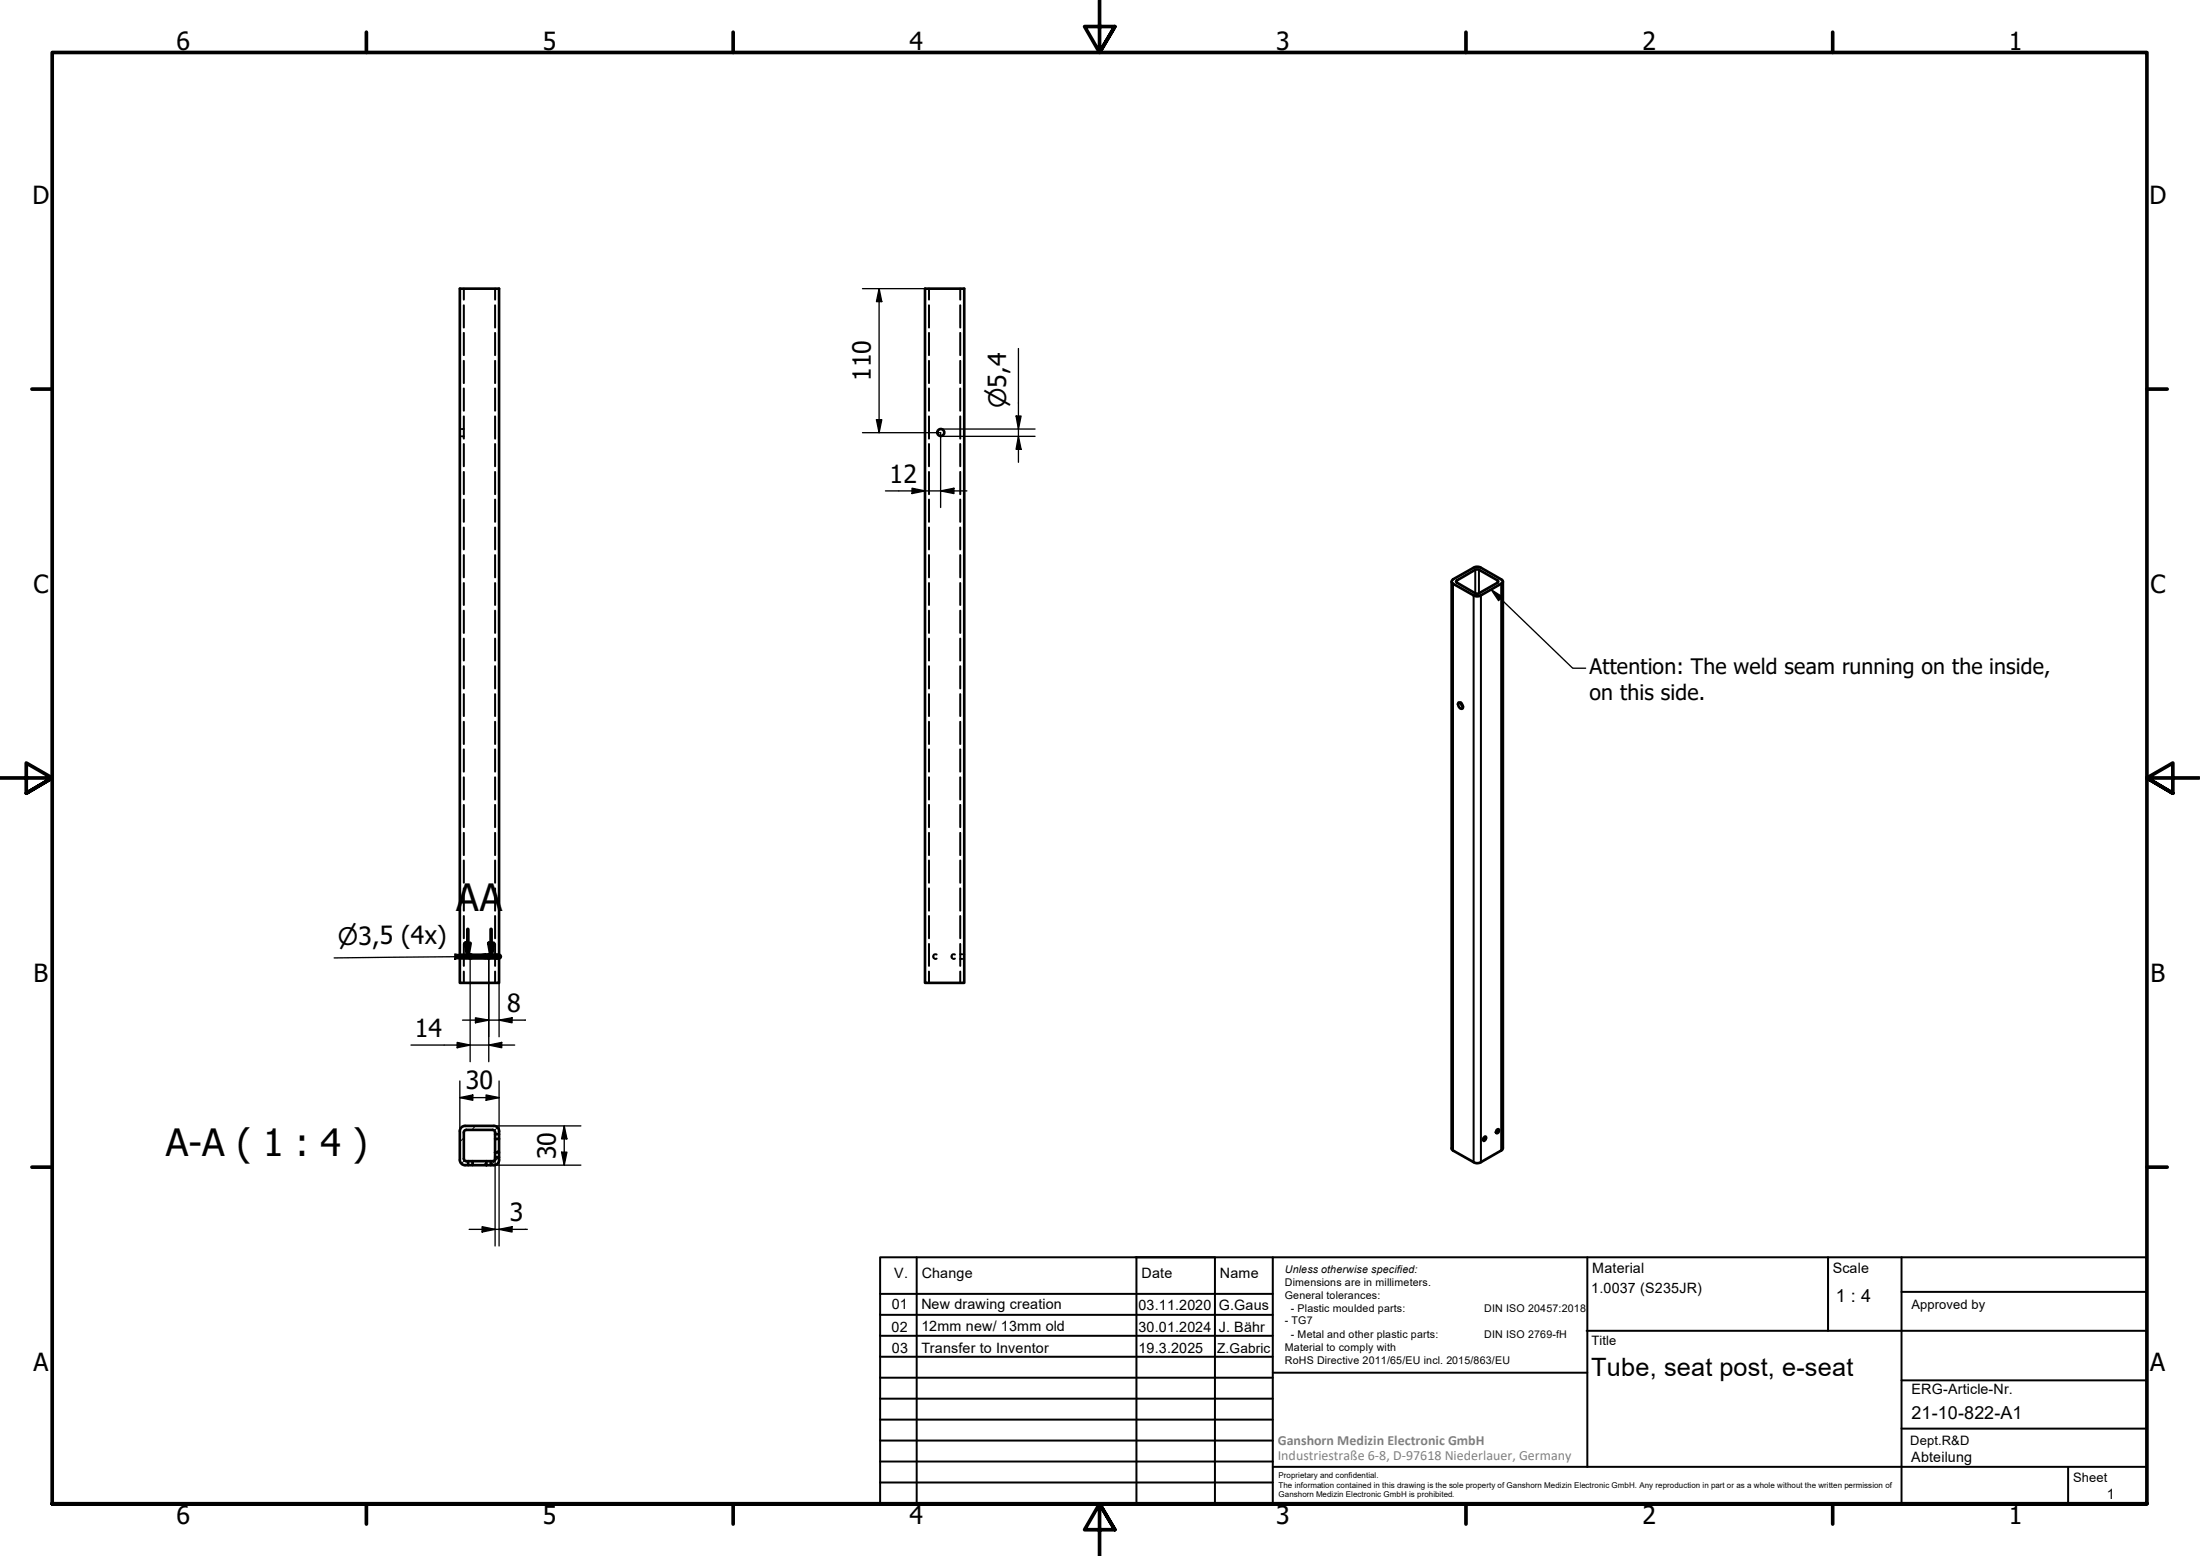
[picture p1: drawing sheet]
<svg xmlns="http://www.w3.org/2000/svg" width="420mm" height="297mm" viewBox="0 0 420 297" stroke-linecap="round" stroke-linejoin="round" font-family="sans-serif">
<!-- layer: Hatch (ISO) -->
<path d="M88.6 217.2l-.8 .8M90.8 214.9l-.7 .8M95 215.3l-.6 .5M95.3 219.4l-.6 .6M88.7 221.5l-.6 .6M92.9 221.9l-.6 .5M95.3 220.9l-1.6 1.5" fill="none" stroke="#000" stroke-width=".19"/>
<!-- layer: Hidden (ISO) -->
<g fill="none" stroke="#000" stroke-width=".38">
<path d="M88.6 55.1v2.1M88.6 58.3v4.2M94.6 55.1v2.1M94.6 58.3v4.2M177.4 55.1v2.1M177.4 58.3v4.2M183.4 55.1v2.1M183.4 58.3v4.2M88.6 63.5v4.3M88.6 68.9v4.2M88.6 74.2v4.2M88.6 79.5v4.2"/>
<path d="M94.6 63.5v4.3M94.6 68.9v4.2M94.6 74.2v4.2M94.6 79.5v4.2M177.4 63.5v4.3M177.4 68.9v4.2M177.4 74.2v4.2M177.4 79.5v4.2M183.4 63.5v4.3M183.4 68.9v4.2M183.4 74.2v4.2M183.4 79.5v4.2"/>
<path d="M87.8 81.9h.3M87.8 83.3h.3M88.3 81.9h.3M88.3 83.3h.3M88.6 84.8v4.2M88.6 90.1v4.2M88.6 95.4v4.2M94.6 84.8v4.2M94.6 90.1v4.2M94.6 95.4v4.2M177.4 84.8v4.2M177.4 90.1v4.2"/>
<path d="M177.4 95.4v4.2M183.4 84.8v4.2M183.4 90.1v4.2M183.4 95.4v4.2M88.6 100.7v4.2M88.6 106v4.2M88.6 111.3v4.2M88.6 116.6v4.2M94.6 100.7v4.2M94.6 106v4.2M94.6 111.3v4.2M94.6 116.6v4.2"/>
<path d="M177.4 100.7v4.2M177.4 106v4.2M177.4 111.3v4.2M177.4 116.6v4.2M183.4 100.7v4.2M183.4 106v4.2M183.4 111.3v4.2M183.4 116.6v4.2M88.6 121.9v4.2M88.6 127.2v4.2M88.6 132.5v4.2M88.6 137.8v4.2"/>
<path d="M94.6 121.9v4.2M94.6 127.2v4.2M94.6 132.5v4.2M94.6 137.8v4.2M177.4 121.9v4.2M177.4 127.2v4.2M177.4 132.5v4.2M177.4 137.8v4.2M183.4 121.9v4.2M183.4 127.2v4.2M183.4 132.5v4.2M183.4 137.8v4.2"/>
<path d="M88.6 143.1v4.2M88.6 148.4v4.2M88.6 153.7v4.2M88.6 159v4.2M94.6 143.1v4.2M94.6 148.4v4.2M94.6 153.7v4.2M94.6 159v4.2M177.4 143.1v4.2M177.4 148.4v4.2M177.4 153.7v4.2M177.4 159v4.2"/>
<path d="M183.4 143.1v4.2M183.4 148.4v4.2M183.4 153.7v4.2M183.4 159v4.2M88.6 164.3v4.2M88.6 169.6v4.2M88.6 174.9v4.2M94.6 164.3v4.2M94.6 169.6v4.2M94.6 174.9v4.2M177.4 164.3v4.2M177.4 169.6v4.2"/>
<path d="M177.4 174.9v4.2M183.4 164.3v4.2M183.4 169.6v4.2M183.4 174.9v4.2M88.6 180.2v4.2M88.6 185.5v2.1M94.6 182.2h.2M94.6 183.1h.2M94.6 180.2v4.2M94.6 185.5v2.1M95.1 182.2h.2M95.1 183.1h.2"/>
<path d="M177.4 180.2v4.2M177.4 185.5v2.1M178.9 182.2a.43 .43 0 0 0-.7 .4 .43 .43 0 0 0 .7 .4M182.4 182.2a.43 .43 0 0 0-.7 .4 .43 .43 0 0 0 .7 .4M183.4 180.2v4.2M183.4 185.5v2.1M183.4 182.2h.2M183.4 183.1h.2M183.9 182.2h.2M183.9 183.1h.2"/>
</g>
<!-- layer: Visible (ISO) -->
<g fill="none" stroke="#000" stroke-width=".51">
<path d="M87.8 55.1h7.5v132.5h-7.5zM176.7 55.1h7.4v132.5h-7.4zM277.2 111v108.4l.3 .2 4.4 2.4 .9-.1 3.9-2.3 .3-.4v-108.2M277.4 110.7l4.5-2.5 .9 .2 3.9 2.2a.42 .42 0 0 1 .3 .4 .42 .42 0 0 1-.3 .4l-3.9 2.3-.5 .1-.9-.1-3.9-2.3a.42 .42 0 0 1-.1-.7zM278.1 110.9l3.6-2.1 .6-.1 3.7 2.1 .1 .3-3.7 2.2h-.5l-3.6-2.1-.2-.2zM278.6 134.1a.76 .76 0 0 1 .7 .4 .76 .76 0 0 1-.1 .8 .83 .83 0 0 1-.6-1.2zM279 134.2v.2l.4 .5M87.8 215.9v5.5M88.8 214.9a.98 .98 0 0 0-1 1M88.8 214.9h5.5M89.1 215.7l-.5 .2v.3v5v.2l.5 .3M89.1 215.7h5l.4 .2 .1 .6h.7v-.6"/>
<path d="M94.3 214.9a.98 .98 0 0 1 1 1M94.6 217.4h.7v2.6h-.7zM94.6 216.5v.9M95.3 216.5v.9M283.3 217.2l.3-.2a.46 .46 0 0 1 .2 .5 .46 .46 0 0 1-.5 .3l-.1-.3zM285.9 215.6h.2a.39 .39 0 0 1 .1 .5 .39 .39 0 0 1-.4 .2l-.1-.2zM87.8 221.4a.98 .98 0 0 0 1 1M89.1 221.7h.3v.7h-.6M89.4 222.4h.8M89.4 221.7h.8M90.2 221.7h2.7v.7h-2.7zM92.9 222.4h.8"/>
<path d="M92.9 221.7h.8M94.6 220v.9M95.3 221.4v-.5h-.7a.62 .62 0 0 1-.2 .7 .62 .62 0 0 1-.7 .1v.7h.6M95.3 220v.9M95.3 221.4a.98 .98 0 0 1-1 1"/>
<circle cx="179.7" cy="82.6" r=".67"/>
<circle cx="89.8" cy="182.6" r=".41"/>
<circle cx="93.3" cy="182.6" r=".41"/>
</g>
<!-- layer: Visible Narrow (ISO) -->
<path d="M277.5 111.4v108.2M278.3 110.8v.4M281.4 113.7v108.2M281.7 108.8v4.5M282.4 108.8v4.5M282.8 113.7v108.2M286 110.8v.4M286.7 111.4v108.2" fill="none" stroke="#000" stroke-width=".38"/>
<!-- layer: Section Line (ISO) -->
<path d="M89.3 177.4v5.2M93.8 177.4v5.2M87.8 182.6h7.5M88.8 180.1h1l-.5 2.5zM93.3 180.1h1l-.5 2.5z" fill="none" stroke="#000" stroke-width=".7"/>
<path d="M87.8 182.6h7.5" fill="none" stroke="#000" stroke-width="1.2"/>
<path d="M88.8 180.1h1l-.5 2.5zM93.3 180.1h1l-.5 2.5z" fill="#000"/>
<!-- layer: Border (ISO) -->
<g fill="none" stroke="#000" stroke-width=".7">
<path d="M70 6.1v3.9M140 6.1v3.9M210 0v10l-2.9-4.9h5.8l-2.9 4.9 2.9-4.9M280 6.1v3.9M350 6.1v3.9M6.1 74.3h3.9M410 74.3h3.9M0 148.5h10l-5-2.8v5.7l5-2.9-5 2.9M420 148.5h-10l5-2.8v5.7l-5-2.9 5 2.9M6.1 222.8h3.9M410 222.8h3.9M10 287.1v-277.1h400v277.1h-400h400"/>
<path d="M70 287.1v3.8M140 287.1v3.8M212.9 292l-2.9-4.9 2.9 4.9h-5.8l2.9-4.9v9.9M280 287.1v3.8M350 287.1v3.8"/>
</g>
<!-- layer: TitleBlock -->
<g fill="none" stroke="#000" stroke-width=".38">
<path d="M168.1 251h75M168.1 247h75M168.1 255h75M168.1 259h75M175.1 240v47M216.9 240h15M217 240v47M232 240v47M243.1 240.1v46.9h-75v-47h241.9v47.1h-167M303 254h107M303.1 240v40M349.1 240v14"/>
<path d="M363.2 240v47.1M363.2 246.6h46.8M168.1 271h75M168.1 263h75M168.1 267h75M168.1 275h75M168.1 279h75M243.1 262.1h60M363.2 272.7h46.8M363.2 263.5h46.8M168.1 283h75M216.9 287h15"/>
<path d="M243.1 280h166.9M395 280.1v7"/>
</g>
<!-- layer: Dimension (ISO) -->
<g fill="none" stroke="#000" stroke-width=".25">
<path d="M164.7 55.1h13M167.9 55.1l.5 2.5h-1zM167.9 55.1v27.5M194.1 79.4h.9l-.5 2.5zM194.5 66.5v21.8M164.7 82.6h14.9v14.3M167.4 80.1h1l-.5 2.5zM169.1 93.7h15.6M174.2 93.2l2.5 .5-2.5 .5zM179.6 93.7l2.6-.5v1zM179.6 83.3h18.1M179.6 81.9h18.1"/>
<path d="M194.5 83.3l.5 2.5h-.9zM78.5 199.5h19.8M86.9 182.1l2.5 .5-2.5 .5zM86.9 182.6h2.5l-25.6 .3M87.3 199l2.5 .5-2.5 .5zM88.3 194.7h12M89.8 183.1v19.6M90.2 182.6l2.6-.6v1.1zM90.8 194.3l2.5 .4-2.5 .5zM93.3 199.5l2.5-.5v1zM93.3 182.6v20.1M95.2 182.5l-5 .1"/>
<path d="M95.3 194.7l2.5-.4v.9zM95.3 187.6v10.3M87.8 209.5l2.5-.5v1zM87.8 209.5h7.5M87.8 206.4v9.5M92.8 209l2.5 .5-2.5 .5zM94.3 214.9h16.6M95.3 206.4v11M107.3 219.9h1l-.5 2.5zM107.8 214.9l.5 2.5h-1zM107.8 214.9v7.5M89.6 234.7h11.1"/>
<path d="M92.1 234.2l2.5 .5-2.5 .5zM94.3 222.4h16.6M94.6 220v17.9M95.3 234.7l2.5-.5v1zM95.3 220v17.9"/>
</g>
<g fill="#000">
<path d="M167.9 55.1l.5 2.5h-1zM194.1 79.4h.9l-.5 2.5zM167.4 80.1h1l-.5 2.5zM174.2 93.2l2.5 .5-2.5 .5zM179.6 93.7l2.6-.5v1zM194.5 83.3l.5 2.5h-.9zM86.9 182.1l2.5 .5-2.5 .5zM90.8 194.3l2.5 .4-2.5 .5zM90.2 182.6l2.6-.6v1.1zM93.3 199.5l2.5-.5v1zM95.3 194.7l2.5-.4v.9zM87.3 199l2.5 .5-2.5 .5z"/>
<path d="M87.8 209.5l2.5-.5v1zM92.8 209l2.5 .5-2.5 .5zM107.3 219.9h1l-.5 2.5zM107.8 214.9l.5 2.5h-1zM92.1 234.2l2.5 .5-2.5 .5zM95.3 234.7l2.5-.5v1z"/>
</g>
<!-- layer: Symbol (ISO) -->
<path d="M284.8 112.6l2.1 1.3-.7 .8zM284.8 112.6l15.6 15h2.4" fill="none" stroke="#000" stroke-width=".25"/>
<path d="M284.8 112.6l2.1 1.3-.7 .8z" fill="#000"/>
<g font-size="7.2">
<text x="87.1" y="173.8">AA</text>
<text x="31.7" y="220.7">A-A ( 1 : 4 )</text>
</g>
<g font-size="4.8">
<text x="33.7" y="9.6">6</text>
<text x="103.7" y="9.6">5</text>
<text x="173.7" y="9.6">4</text>
<text x="243.7" y="9.6">3</text>
<text x="313.7" y="9.6">2</text>
<text x="383.7" y="9.6">1</text>
<text x="6.2" y="38.9">D</text>
<text x="410.5" y="38.9">D</text>
<text x="166.3" y="72.8" transform="rotate(-90 166.3 72.8)">110</text>
<text x="169.9" y="92.2">12</text>
<text x="6.4" y="113.1">C</text>
<text x="410.7" y="113.1">C</text>
<text x="6.4" y="187.4">B</text>
<text x="410.7" y="187.4">B</text>
<text x="79.2" y="198">14</text>
<text x="96.8" y="193.2">8</text>
<text x="89" y="207.9">30</text>
<text x="106.2" y="221.3" transform="rotate(-90 106.2 221.3)">30</text>
<text x="97.3" y="233.1">3</text>
<text x="6.4" y="261.7">A</text>
<text x="303.9" y="262.6">Tube, seat post, e-seat</text>
<text x="410.7" y="261.7">A</text>
<text x="33.7" y="290.9">6</text>
<text x="103.7" y="290.9">5</text>
<text x="173.7" y="290.9">4</text>
<text x="243.7" y="290.9">3</text>
<text x="313.7" y="290.9">2</text>
<text x="383.7" y="290.9">1</text>
</g>
<g font-size="4.6">
<text x="192.2" y="78" transform="rotate(-90 192.2 78)">⌀5,4</text>
<text x="64.5" y="180.4" transform="rotate(-1 64.5 180.4)">⌀3,5 (4x)</text>
</g>
<g font-size="4.1">
<text x="303.6" y="128.7">Attention: The weld seam running on the inside,</text>
<text x="303.6" y="133.6">on this side.</text>
</g>
<g font-size="3.4">
<text x="350.6" y="248.5">1 : 4</text>
<text x="365.1" y="270.9">21-10-822-A1</text>
</g>
<g font-size="2.7">
<text x="170.8" y="244">V.</text>
<text x="176" y="244">Change</text>
<text x="218" y="244">Date</text>
<text x="233" y="244">Name</text>
<text x="304.1" y="243">Material</text>
<text x="350" y="243.1">Scale</text>
<text x="170.3" y="249.9">01</text>
<text x="176" y="249.9">New drawing creation</text>
<text x="217.4" y="250">03.11.2020</text>
<text x="232.8" y="250">G.Gaus</text>
<text x="303.9" y="246.8">1.0037 (S235JR)</text>
<text x="170.2" y="254.2">02</text>
<text x="176" y="254">12mm new/ 13mm old</text>
<text x="217.4" y="254.3">30.01.2024</text>
<text x="232.8" y="254.3">J. Bähr</text>
<text x="170.3" y="258.3">03</text>
<text x="176" y="258.3">Transfer to Inventor</text>
<text x="217.4" y="258.3">19.3.2025</text>
<text x="365.1" y="266.1">ERG-Article-Nr.</text>
<text x="365" y="279">Abteilung</text>
<text x="402.3" y="286.2">1</text>
</g>
<g font-size="2.7" fill="#808080">
<text x="244" y="275.8">Ganshorn Medizin Electronic GmbH</text>
<text x="244" y="278.7">Industriestraße 6-8, D-97618 Niederlauer, Germany</text>
</g>
<text font-size="2.6" x="232.5" y="258.3">Z.Gabric</text>
<g font-size="2.5">
<text x="365.1" y="249.9">Approved by</text>
<text x="304" y="256.8">Title</text>
<text x="364.8" y="275.8">Dept.R&amp;D</text>
<text x="395.9" y="282.9">Sheet</text>
</g>
<g font-size="2">
<text x="245.4" y="242.9">Unless otherwise specified:</text>
<text x="245.4" y="245.4">Dimensions are in millimeters.</text>
<text x="245.4" y="247.9">General tolerances:</text>
<text x="246.5" y="250.4">- Plastic moulded parts:</text>
<text x="283.5" y="250.4">DIN ISO 20457:2018</text>
<text x="245.4" y="252.8">- TG7</text>
<text x="245.4" y="257.9">Material to comply with</text>
<text x="246.5" y="255.4">- Metal and other plastic parts:</text>
<text x="283.5" y="255.4">DIN ISO 2769-fH</text>
<text x="245.4" y="260.3">RoHS Directive 2011/65/EU incl. 2015/863/EU</text>
</g>
<g font-size="1.5">
<text x="244.2" y="282.2">Proprietary and confidential.</text>
<text x="244.2" y="284">The information contained in this drawing is the sole property of Ganshorn Medizin Electronic GmbH. Any reproduction in part or as a whole without the written permission of</text>
<text x="244.2" y="285.8">Ganshorn Medizin Electronic GmbH is prohibited.</text>
</g>
</svg>
